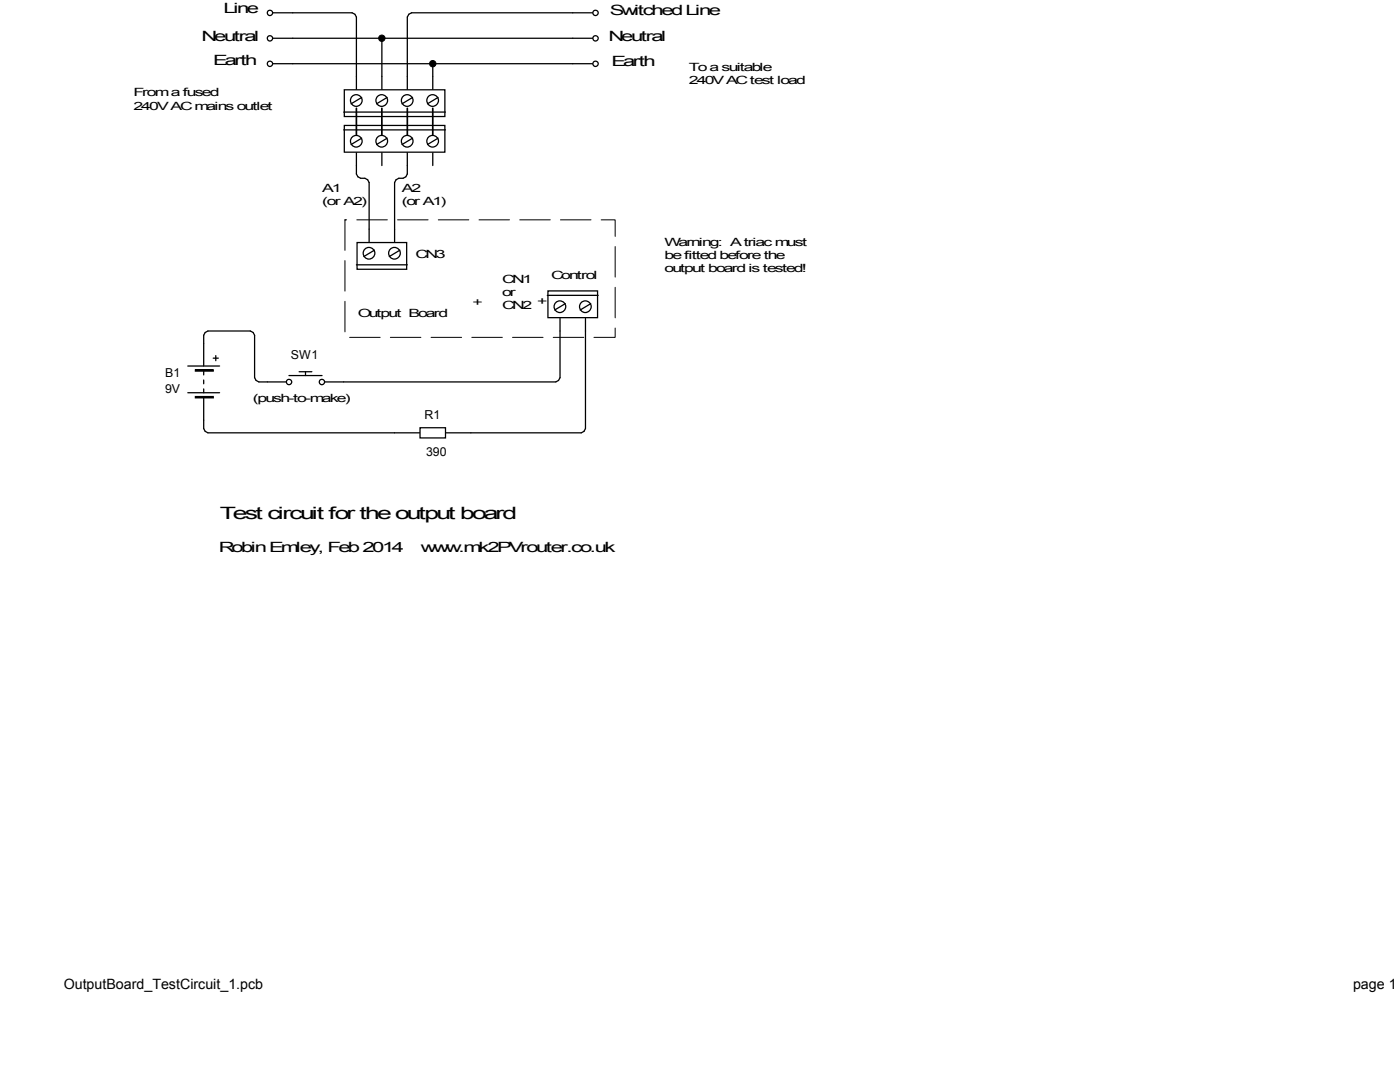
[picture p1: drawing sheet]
<svg xmlns="http://www.w3.org/2000/svg" width="279mm" height="216mm" viewBox="0 0 279 216" stroke-linecap="round" stroke-linejoin="round" font-family="sans-serif">
<path d="M71.1 15.3v2.5M76.2 15.3v2.5M81.3 15.3v2.5M86.4 15.3v2.5" fill="none" stroke="#000" stroke-width=".25"/>
<path d="M68.7 17.9h20.1v5.4h-20.1z" fill-rule="evenodd" fill="#fff"/>
<path d="M68.7 17.9h20.1v5.4h-20.1zM68.6 22.4h20.3" fill="none" stroke="#000" stroke-width=".25"/>
<circle cx="86.3" cy="20.1" r="1.17" fill="#fff"/>
<g fill="none" stroke="#000" stroke-width=".25">
<path d="M87.4 19.4l-2.1 1.3"/>
<circle cx="86.3" cy="20.1" r="1.17"/>
</g>
<circle cx="81.3" cy="20.1" r="1.17" fill="#fff"/>
<g fill="none" stroke="#000" stroke-width=".25">
<path d="M82.3 19.4l-2.1 1.3"/>
<circle cx="81.3" cy="20.1" r="1.17"/>
</g>
<circle cx="76.2" cy="20.1" r="1.17" fill="#fff"/>
<g fill="none" stroke="#000" stroke-width=".25">
<path d="M77.3 19.4l-2.2 1.3"/>
<circle cx="76.2" cy="20.1" r="1.17"/>
</g>
<circle cx="71.1" cy="20.1" r="1.17" fill="#fff"/>
<g fill="none" stroke="#000" stroke-width=".25">
<path d="M72.2 19.4l-2.1 1.3M71.1 30.5v2.5M76.2 30.5v2.5M81.3 30.5v2.5M86.4 30.5v2.5"/>
<circle cx="71.1" cy="20.1" r="1.17"/>
</g>
<path d="M68.7 25h20.1v5.4h-20.1z" fill-rule="evenodd" fill="#fff"/>
<path d="M68.6 25.9h20.3M68.7 25h20.1v5.4h-20.1z" fill="none" stroke="#000" stroke-width=".25"/>
<circle cx="71.1" cy="28.2" r="1.17" fill="#fff"/>
<g fill="none" stroke="#000" stroke-width=".25">
<path d="M72.2 27.6l-2.1 1.2"/>
<circle cx="71.1" cy="28.2" r="1.17"/>
</g>
<circle cx="76.2" cy="28.2" r="1.17" fill="#fff"/>
<g fill="none" stroke="#000" stroke-width=".25">
<path d="M77.3 27.6l-2.2 1.2"/>
<circle cx="76.2" cy="28.2" r="1.17"/>
</g>
<circle cx="81.3" cy="28.2" r="1.17" fill="#fff"/>
<g fill="none" stroke="#000" stroke-width=".25">
<path d="M82.3 27.6l-2.1 1.2"/>
<circle cx="81.3" cy="28.2" r="1.17"/>
</g>
<circle cx="86.3" cy="28.2" r="1.17" fill="#fff"/>
<g fill="none" stroke="#000" stroke-width=".25">
<path d="M54 12.7h4.4M54 7.6h4.4M54 2.6h4.4M114.3 12.7h4.4M114.3 7.6h4.4M114.3 2.6h4.4M87.4 27.6l-2.1 1.2M73.7 45.7v2.6M78.7 45.7v2.6"/>
<circle cx="86.3" cy="28.2" r="1.17"/>
</g>
<path d="M71.3 48.4h9.9v5.3h-9.9z" fill-rule="evenodd" fill="#fff"/>
<path d="M71.1 52.8h10.2M71.3 48.4h9.9v5.3h-9.9z" fill="none" stroke="#000" stroke-width=".25"/>
<circle cx="78.7" cy="50.5" r="1.17" fill="#fff"/>
<g fill="none" stroke="#000" stroke-width=".25">
<path d="M79.8 49.9l-2.1 1.3"/>
<circle cx="78.7" cy="50.5" r="1.17"/>
</g>
<circle cx="73.6" cy="50.5" r="1.17" fill="#fff"/>
<g fill="none" stroke="#000" stroke-width=".25">
<path d="M74.7 49.9l-2.1 1.3M111.8 63.5v2.5M116.8 63.5v2.5"/>
<circle cx="73.6" cy="50.5" r="1.17"/>
</g>
<path d="M109.4 58h9.9v5.4h-9.9z" fill-rule="evenodd" fill="#fff"/>
<path d="M109.2 58.9h10.2M109.4 58h9.9v5.4h-9.9z" fill="none" stroke="#000" stroke-width=".25"/>
<circle cx="111.7" cy="61.2" r="1.17" fill="#fff"/>
<g fill="none" stroke="#000" stroke-width=".25">
<path d="M112.8 60.6l-2.1 1.3"/>
<circle cx="111.7" cy="61.2" r="1.17"/>
</g>
<circle cx="116.8" cy="61.2" r="1.17" fill="#fff"/>
<g fill="none" stroke="#000" stroke-width=".25">
<path d="M37.5 73h6.3M37.5 78.4h6.3M39 73.8h3.6v.2h-3.6zM39 79.1h3.6v.3h-3.6zM39 73.9h3.6M39 79.3h3.6M40.7 68.6v4.4M40.7 74v.8M40.7 75.8v.8M40.7 77.6v.8M40.7 79.4v4.4M53.3 76.2h3.9"/>
<path d="M57.7 74.9h6.6M59.7 74.2h2.5M61 74.2v.7M64.8 76.2h3.8M117.9 60.6l-2.1 1.3M78.7 86.4h5.1M88.9 86.4h5.1"/>
<circle cx="116.8" cy="61.2" r="1.17"/>
</g>
<path d="M83.8 85.4h5.1v2h-5.1z" fill-rule="evenodd" fill="#fff"/>
<path d="M83.8 85.4h5.1v2h-5.1z" fill="none" stroke="#000" stroke-width=".25"/>
<circle cx="53.9" cy="12.7" r=".54" fill="#fff"/>
<circle cx="53.9" cy="12.7" r=".54" fill="none" stroke="#000" stroke-width=".25"/>
<circle cx="53.9" cy="7.6" r=".54" fill="#fff"/>
<circle cx="53.9" cy="7.6" r=".54" fill="none" stroke="#000" stroke-width=".25"/>
<circle cx="53.9" cy="2.6" r=".54" fill="#fff"/>
<circle cx="53.9" cy="2.6" r=".54" fill="none" stroke="#000" stroke-width=".25"/>
<circle cx="118.8" cy="12.7" r=".54" fill="#fff"/>
<circle cx="118.8" cy="12.7" r=".54" fill="none" stroke="#000" stroke-width=".25"/>
<circle cx="118.8" cy="7.6" r=".54" fill="#fff"/>
<circle cx="118.8" cy="7.6" r=".54" fill="none" stroke="#000" stroke-width=".25"/>
<circle cx="118.8" cy="2.6" r=".54" fill="#fff"/>
<g fill="none" stroke="#000" stroke-width=".25">
<path d="M42.6 71.5h1M43.1 71v1"/>
<circle cx="118.8" cy="2.6" r=".54"/>
</g>
<circle cx="57.7" cy="76.2" r=".54" fill="#fff"/>
<circle cx="57.7" cy="76.2" r=".54" fill="none" stroke="#000" stroke-width=".25"/>
<circle cx="64.2" cy="76.2" r=".54" fill="#fff"/>
<g fill="none" stroke="#000" stroke-width=".25">
<path d="M58.4 12.7h55.9M58.4 7.6h55.9M58.4 2.6h11.9l.5 .3 .3 .5v11.9M76.2 7.6v7.7M86.4 12.7v2.6M114.3 2.6h-32.2l-.5 .3-.3 .5v11.9M71.1 33v1.7l.3 .6 .6 .3h.8l.6 .3 .3 .5v9.3M81.3 33v1.7l-.3 .6-.6 .3h-.8l-.6 .3-.3 .5v9.3M40.7 68.6v-1.7l.2-.6 .6-.3h8.5l.5 .3 .3 .6v8.5l.3 .5 .6 .3h1.6M111.8 66v9.4l-.3 .5-.6 .3h-42.3M116.8 66v19.5l-.3 .6-.5 .3h-22M40.7 83.8v1.7l.2 .6 .6 .3h37.2"/>
<circle cx="64.2" cy="76.2" r=".54"/>
</g>
<g fill="#000">
<circle cx="76.2" cy="7.6" r=".64"/>
<circle cx="86.4" cy="12.7" r=".64"/>
</g>
<g fill="none" stroke="#000" stroke-width=".2">
<circle cx="76.2" cy="7.6" r=".64"/>
<circle cx="86.4" cy="12.7" r=".64"/>
</g>
<path d="M68.8 43.9h54v23.4h-54z" fill="none" stroke="#000" stroke-width=".2" stroke-dasharray="6.1 2"/>
<path d="M71.1 21.6v5.3M76.2 21.6v5.3M81.3 21.6v5.3M86.4 21.6v5.3" fill="none" stroke="#000" stroke-width=".34"/>
<text font-size="3.4" x="43.9" y="103.6">Test circuit for the output board</text>
<g font-size="2.8">
<text x="44.6" y="2.6">Line</text>
<text x="121.7" y="3.1">Switched Line</text>
<text x="40.2" y="8.1">Neutral</text>
<text x="121.5" y="8.2">Neutral</text>
<text x="42.5" y="13.1">Earth</text>
<text x="122" y="13.1">Earth</text>
<text x="43.7" y="110.1">Robin Emley, Feb 2014</text>
<text x="84" y="110.1">www.mk2PVrouter.co.uk</text>
<text x="12.7" y="197.4">OutputBoard_TestCircuit_1.pcb</text>
<text x="270" y="197.4">page 1 o</text>
</g>
<g font-size="2.5">
<text x="58" y="71.7">SW1</text>
<text x="32.9" y="75.3">B1</text>
<text x="32.9" y="78.5">9V</text>
<text x="84.7" y="83.7">R1</text>
<text x="85.1" y="91">390</text>
</g>
<g font-size="2.3">
<text x="137.5" y="14.1">To a suitable</text>
<text x="137.5" y="16.7">240V AC test load</text>
<text x="26.6" y="19.2">From a fused</text>
<text x="26.6" y="21.9">240V AC mains outlet</text>
<text x="64.3" y="38.2">A1</text>
<text x="64.3" y="40.9">(or A2)</text>
<text x="80.2" y="38.2">A2</text>
<text x="80.2" y="40.9">(or A1)</text>
<text x="82.9" y="51.4">CN3</text>
<text x="132.6" y="49">Warning: A triac must</text>
<text x="132.6" y="51.7">be fitted before the</text>
<text x="100.2" y="56.5">CN1</text>
<text x="100.2" y="59.1">or</text>
<text x="110" y="55.6">Control</text>
<text x="132.6" y="54.2">output board is tested!</text>
<text x="71.4" y="63.3">Output Board</text>
<text x="94.3" y="61">+</text>
<text x="100.2" y="61.7">CN2</text>
<text x="107.2" y="60.9">+</text>
<text x="50.5" y="80.2">(push-to-make)</text>
</g>
</svg>
